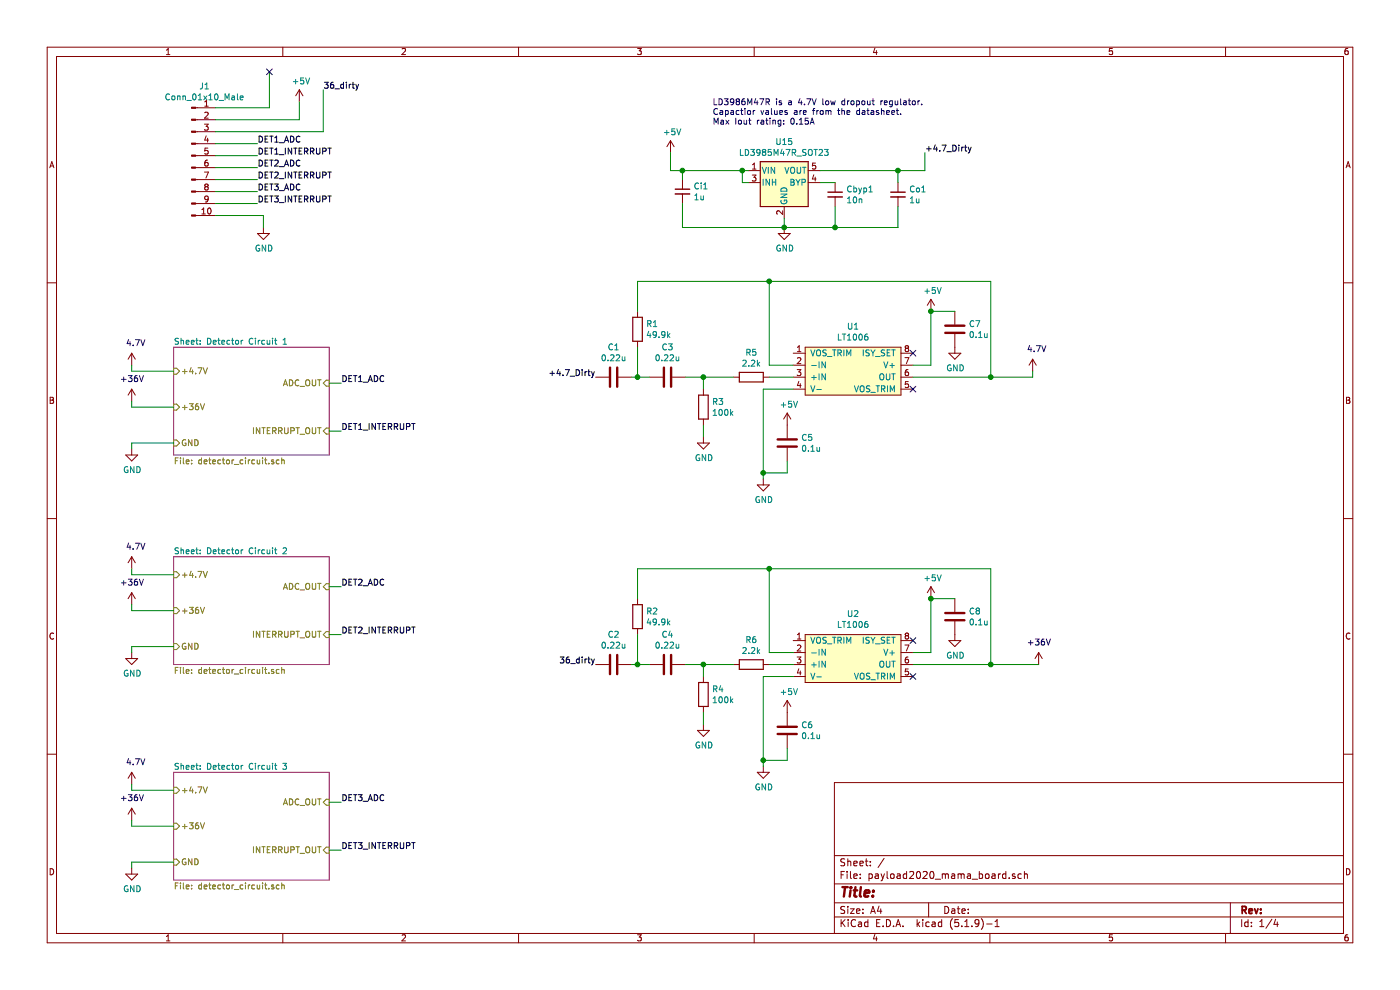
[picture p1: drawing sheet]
EESchema Schematic File Version 4
EELAYER 30 0
EELAYER END
$Descr A4 11693 8268
encoding utf-8
Sheet 1 4
Title ""
Date ""
Rev ""
Comp ""
Comment1 ""
Comment2 ""
Comment3 ""
Comment4 ""
$EndDescr
$Sheet
S 1450 2900 1300 900 
U 609B2504
F0 "Detector Circuit 1" 50
F1 "detector_circuit.sch" 50
F2 "ADC_OUT" I R 2750 3200 50 
F3 "+4.7V" I L 1450 3100 50 
F4 "+36V" I L 1450 3400 50 
F5 "INTERRUPT_OUT" I R 2750 3600 50 
F6 "GND" I L 1450 3700 50 
$EndSheet
$Sheet
S 1450 4650 1300 900 
U 60A2E32E
F0 "Detector Circuit 2" 50
F1 "detector_circuit.sch" 50
F2 "ADC_OUT" I R 2750 4900 50 
F3 "+4.7V" I L 1450 4800 50 
F4 "+36V" I L 1450 5100 50 
F5 "INTERRUPT_OUT" I R 2750 5300 50 
F6 "GND" I L 1450 5400 50 
$EndSheet
$Sheet
S 1450 6450 1300 900 
U 60A2EDF1
F0 "Detector Circuit 3" 50
F1 "detector_circuit.sch" 50
F2 "ADC_OUT" I R 2750 6700 50 
F3 "+4.7V" I L 1450 6600 50 
F4 "+36V" I L 1450 6900 50 
F5 "INTERRUPT_OUT" I R 2750 7100 50 
F6 "GND" I L 1450 7200 50 
$EndSheet
$Comp
L payload2020_custom:LT1006 U1
U 1 1
P 7125 3100
F 0 "U1" H 7125 3475 50  0000 C CNN
F 1 "LT1006" H 7125 3384 50  0000 C CNN
F 2 "" H 6775 3150 50  0001 C CNN
F 3 "" H 6775 3150 50  0001 C CNN
	1    7125 3100
	1    0    0    -1  
$EndComp
$Comp
L Device:R R5
U 1 1
P 6275 3150
F 0 "R5" V 6068 3150 50  0000 C CNN
F 1 "2.2k" V 6159 3150 50  0000 C CNN
F 2 "" V 6205 3150 50  0001 C CNN
F 3 "~" H 6275 3150 50  0001 C CNN
	1    6275 3150
	0    1    1    0   
$EndComp
$Comp
L Device:R R3
U 1 1
P 5875 3400
F 0 "R3" H 5945 3446 50  0000 L CNN
F 1 "100k" H 5945 3355 50  0000 L CNN
F 2 "" V 5805 3400 50  0001 C CNN
F 3 "~" H 5875 3400 50  0001 C CNN
	1    5875 3400
	1    0    0    -1  
$EndComp
$Comp
L Device:C C3
U 1 1
P 5575 3150
F 0 "C3" V 5323 3150 50  0000 C CNN
F 1 "0.22u" V 5414 3150 50  0000 C CNN
F 2 "" H 5613 3000 50  0001 C CNN
F 3 "~" H 5575 3150 50  0001 C CNN
	1    5575 3150
	0    1    1    0   
$EndComp
$Comp
L Device:C C1
U 1 1
P 5125 3150
F 0 "C1" V 4873 3150 50  0000 C CNN
F 1 "0.22u" V 4964 3150 50  0000 C CNN
F 2 "" H 5163 3000 50  0001 C CNN
F 3 "~" H 5125 3150 50  0001 C CNN
	1    5125 3150
	0    1    1    0   
$EndComp
$Comp
L power:GND #PWR012
U 1 1
P 5875 3650
F 0 "#PWR012" H 5875 3400 50  0001 C CNN
F 1 "GND" H 5880 3477 50  0000 C CNN
F 2 "" H 5875 3650 50  0001 C CNN
F 3 "" H 5875 3650 50  0001 C CNN
	1    5875 3650
	1    0    0    -1  
$EndComp
Wire Wire Line
	6625 3150 6425 3150
Wire Wire Line
	6125 3150 5875 3150
Wire Wire Line
	5875 3250 5875 3150
Connection ~ 5875 3150
Wire Wire Line
	5875 3150 5725 3150
Wire Wire Line
	5875 3550 5875 3650
$Comp
L Device:R R1
U 1 1
P 5325 2750
F 0 "R1" H 5395 2796 50  0000 L CNN
F 1 "49.9k" H 5395 2705 50  0000 L CNN
F 2 "" V 5255 2750 50  0001 C CNN
F 3 "~" H 5325 2750 50  0001 C CNN
	1    5325 2750
	1    0    0    -1  
$EndComp
Wire Wire Line
	5275 3150 5325 3150
Wire Wire Line
	5325 2900 5325 3150
Connection ~ 5325 3150
Wire Wire Line
	5325 3150 5425 3150
Wire Wire Line
	5325 2600 5325 2350
Wire Wire Line
	5325 2350 6425 2350
Wire Wire Line
	8275 2350 8275 3150
Wire Wire Line
	8275 3150 7625 3150
Wire Wire Line
	6625 3050 6425 3050
Wire Wire Line
	6425 3050 6425 2350
Connection ~ 6425 2350
Wire Wire Line
	6425 2350 8275 2350
$Comp
L power:GND #PWR014
U 1 1
P 6375 4000
F 0 "#PWR014" H 6375 3750 50  0001 C CNN
F 1 "GND" H 6380 3827 50  0000 C CNN
F 2 "" H 6375 4000 50  0001 C CNN
F 3 "" H 6375 4000 50  0001 C CNN
	1    6375 4000
	1    0    0    -1  
$EndComp
$Comp
L Device:C C5
U 1 1
P 6575 3700
F 0 "C5" H 6690 3746 50  0000 L CNN
F 1 "0.1u" H 6690 3655 50  0000 L CNN
F 2 "" H 6613 3550 50  0001 C CNN
F 3 "~" H 6575 3700 50  0001 C CNN
	1    6575 3700
	1    0    0    -1  
$EndComp
Wire Wire Line
	6625 3250 6375 3250
$Comp
L power:+5V #PWR016
U 1 1
P 6575 3550
F 0 "#PWR016" H 6575 3400 50  0001 C CNN
F 1 "+5V" H 6590 3723 50  0000 C CNN
F 2 "" H 6575 3550 50  0001 C CNN
F 3 "" H 6575 3550 50  0001 C CNN
	1    6575 3550
	1    0    0    -1  
$EndComp
Wire Wire Line
	6375 3250 6375 3950
Wire Wire Line
	6375 3950 6575 3950
Wire Wire Line
	6575 3950 6575 3850
Connection ~ 6375 3950
Wire Wire Line
	6375 3950 6375 4000
$Comp
L power:+5V #PWR018
U 1 1
P 7775 2600
F 0 "#PWR018" H 7775 2450 50  0001 C CNN
F 1 "+5V" H 7790 2773 50  0000 C CNN
F 2 "" H 7775 2600 50  0001 C CNN
F 3 "" H 7775 2600 50  0001 C CNN
	1    7775 2600
	1    0    0    -1  
$EndComp
Wire Wire Line
	7775 3050 7625 3050
$Comp
L Device:C C7
U 1 1
P 7975 2750
F 0 "C7" H 8090 2796 50  0000 L CNN
F 1 "0.1u" H 8090 2705 50  0000 L CNN
F 2 "" H 8013 2600 50  0001 C CNN
F 3 "~" H 7975 2750 50  0001 C CNN
	1    7975 2750
	1    0    0    -1  
$EndComp
$Comp
L power:GND #PWR020
U 1 1
P 7975 2900
F 0 "#PWR020" H 7975 2650 50  0001 C CNN
F 1 "GND" H 7980 2727 50  0000 C CNN
F 2 "" H 7975 2900 50  0001 C CNN
F 3 "" H 7975 2900 50  0001 C CNN
	1    7975 2900
	1    0    0    -1  
$EndComp
Wire Wire Line
	7775 2600 7975 2600
Connection ~ 7775 2600
Wire Wire Line
	7775 2600 7775 3050
NoConn ~ 7625 2950
NoConn ~ 7625 3250
Connection ~ 8275 3150
$Comp
L payload2020_custom:LT1006 U2
U 1 1
P 7125 5500
F 0 "U2" H 7125 5875 50  0000 C CNN
F 1 "LT1006" H 7125 5784 50  0000 C CNN
F 2 "" H 6775 5550 50  0001 C CNN
F 3 "" H 6775 5550 50  0001 C CNN
	1    7125 5500
	1    0    0    -1  
$EndComp
$Comp
L Device:R R6
U 1 1
P 6275 5550
F 0 "R6" V 6068 5550 50  0000 C CNN
F 1 "2.2k" V 6159 5550 50  0000 C CNN
F 2 "" V 6205 5550 50  0001 C CNN
F 3 "~" H 6275 5550 50  0001 C CNN
	1    6275 5550
	0    1    1    0   
$EndComp
$Comp
L Device:R R4
U 1 1
P 5875 5800
F 0 "R4" H 5945 5846 50  0000 L CNN
F 1 "100k" H 5945 5755 50  0000 L CNN
F 2 "" V 5805 5800 50  0001 C CNN
F 3 "~" H 5875 5800 50  0001 C CNN
	1    5875 5800
	1    0    0    -1  
$EndComp
$Comp
L Device:C C4
U 1 1
P 5575 5550
F 0 "C4" V 5323 5550 50  0000 C CNN
F 1 "0.22u" V 5414 5550 50  0000 C CNN
F 2 "" H 5613 5400 50  0001 C CNN
F 3 "~" H 5575 5550 50  0001 C CNN
	1    5575 5550
	0    1    1    0   
$EndComp
$Comp
L Device:C C2
U 1 1
P 5125 5550
F 0 "C2" V 4873 5550 50  0000 C CNN
F 1 "0.22u" V 4964 5550 50  0000 C CNN
F 2 "" H 5163 5400 50  0001 C CNN
F 3 "~" H 5125 5550 50  0001 C CNN
	1    5125 5550
	0    1    1    0   
$EndComp
$Comp
L power:GND #PWR013
U 1 1
P 5875 6050
F 0 "#PWR013" H 5875 5800 50  0001 C CNN
F 1 "GND" H 5880 5877 50  0000 C CNN
F 2 "" H 5875 6050 50  0001 C CNN
F 3 "" H 5875 6050 50  0001 C CNN
	1    5875 6050
	1    0    0    -1  
$EndComp
Wire Wire Line
	6625 5550 6425 5550
Wire Wire Line
	6125 5550 5875 5550
Wire Wire Line
	5875 5650 5875 5550
Connection ~ 5875 5550
Wire Wire Line
	5875 5550 5725 5550
Wire Wire Line
	5875 5950 5875 6050
$Comp
L Device:R R2
U 1 1
P 5325 5150
F 0 "R2" H 5395 5196 50  0000 L CNN
F 1 "49.9k" H 5395 5105 50  0000 L CNN
F 2 "" V 5255 5150 50  0001 C CNN
F 3 "~" H 5325 5150 50  0001 C CNN
	1    5325 5150
	1    0    0    -1  
$EndComp
Wire Wire Line
	5275 5550 5325 5550
Wire Wire Line
	5325 5300 5325 5550
Connection ~ 5325 5550
Wire Wire Line
	5325 5550 5425 5550
Wire Wire Line
	5325 5000 5325 4750
Wire Wire Line
	5325 4750 6425 4750
Wire Wire Line
	8275 4750 8275 5550
Wire Wire Line
	8275 5550 7625 5550
Wire Wire Line
	6625 5450 6425 5450
Wire Wire Line
	6425 5450 6425 4750
Connection ~ 6425 4750
Wire Wire Line
	6425 4750 8275 4750
$Comp
L power:GND #PWR015
U 1 1
P 6375 6400
F 0 "#PWR015" H 6375 6150 50  0001 C CNN
F 1 "GND" H 6380 6227 50  0000 C CNN
F 2 "" H 6375 6400 50  0001 C CNN
F 3 "" H 6375 6400 50  0001 C CNN
	1    6375 6400
	1    0    0    -1  
$EndComp
$Comp
L Device:C C6
U 1 1
P 6575 6100
F 0 "C6" H 6690 6146 50  0000 L CNN
F 1 "0.1u" H 6690 6055 50  0000 L CNN
F 2 "" H 6613 5950 50  0001 C CNN
F 3 "~" H 6575 6100 50  0001 C CNN
	1    6575 6100
	1    0    0    -1  
$EndComp
Wire Wire Line
	6625 5650 6375 5650
$Comp
L power:+5V #PWR017
U 1 1
P 6575 5950
F 0 "#PWR017" H 6575 5800 50  0001 C CNN
F 1 "+5V" H 6590 6123 50  0000 C CNN
F 2 "" H 6575 5950 50  0001 C CNN
F 3 "" H 6575 5950 50  0001 C CNN
	1    6575 5950
	1    0    0    -1  
$EndComp
Wire Wire Line
	6375 5650 6375 6350
Wire Wire Line
	6375 6350 6575 6350
Wire Wire Line
	6575 6350 6575 6250
Connection ~ 6375 6350
Wire Wire Line
	6375 6350 6375 6400
$Comp
L power:+5V #PWR019
U 1 1
P 7775 5000
F 0 "#PWR019" H 7775 4850 50  0001 C CNN
F 1 "+5V" H 7790 5173 50  0000 C CNN
F 2 "" H 7775 5000 50  0001 C CNN
F 3 "" H 7775 5000 50  0001 C CNN
	1    7775 5000
	1    0    0    -1  
$EndComp
Wire Wire Line
	7775 5450 7625 5450
$Comp
L Device:C C8
U 1 1
P 7975 5150
F 0 "C8" H 8090 5196 50  0000 L CNN
F 1 "0.1u" H 8090 5105 50  0000 L CNN
F 2 "" H 8013 5000 50  0001 C CNN
F 3 "~" H 7975 5150 50  0001 C CNN
	1    7975 5150
	1    0    0    -1  
$EndComp
$Comp
L power:GND #PWR021
U 1 1
P 7975 5300
F 0 "#PWR021" H 7975 5050 50  0001 C CNN
F 1 "GND" H 7980 5127 50  0000 C CNN
F 2 "" H 7975 5300 50  0001 C CNN
F 3 "" H 7975 5300 50  0001 C CNN
	1    7975 5300
	1    0    0    -1  
$EndComp
Wire Wire Line
	7775 5000 7975 5000
Connection ~ 7775 5000
Wire Wire Line
	7775 5000 7775 5450
NoConn ~ 7625 5350
NoConn ~ 7625 5650
Connection ~ 8275 5550
Wire Wire Line
	1800 900  2250 900 
Wire Wire Line
	2500 1000 1800 1000
$Comp
L power:GND #PWR010
U 1 1
P 2200 1900
F 0 "#PWR010" H 2200 1650 50  0001 C CNN
F 1 "GND" H 2205 1727 50  0000 C CNN
F 2 "" H 2200 1900 50  0001 C CNN
F 3 "" H 2200 1900 50  0001 C CNN
	1    2200 1900
	1    0    0    -1  
$EndComp
Wire Wire Line
	1800 1800 2200 1800
Wire Wire Line
	2200 1800 2200 1900
Text Label 2150 1200 0    50   ~ 0
DET1_ADC
Text Label 2150 1300 0    50   ~ 0
DET1_INTERRUPT
Text Label 2150 1400 0    50   ~ 0
DET2_ADC
Text Label 2150 1500 0    50   ~ 0
DET2_INTERRUPT
Text Label 2150 1600 0    50   ~ 0
DET3_ADC
Text Label 2150 1700 0    50   ~ 0
DET3_INTERRUPT
Wire Wire Line
	2150 1200 1800 1200
Wire Wire Line
	2150 1300 1800 1300
Wire Wire Line
	2150 1400 1800 1400
Wire Wire Line
	2150 1500 1800 1500
Wire Wire Line
	2150 1600 1800 1600
Wire Wire Line
	2150 1700 1800 1700
$Comp
L Connector:Conn_01x10_Male J1
U 1 1
P 1600 1300
F 0 "J1" H 1708 1881 50  0000 C CNN
F 1 "Conn_01x10_Male" H 1708 1790 50  0000 C CNN
F 2 "" H 1600 1300 50  0001 C CNN
F 3 "~" H 1600 1300 50  0001 C CNN
	1    1600 1300
	1    0    0    -1  
$EndComp
Text Label 2700 750  0    50   ~ 0
36_dirty
$Comp
L power:+5VP #PWR022
U 1 1
P 8625 3100
F 0 "#PWR022" H 8625 2950 50  0001 C CNN
F 1 "+5VP" H 8640 3273 50  0001 C CNN
F 2 "" H 8625 3100 50  0001 C CNN
F 3 "" H 8625 3100 50  0001 C CNN
	1    8625 3100
	1    0    0    -1  
$EndComp
Wire Wire Line
	8625 3150 8625 3100
Text Notes 8575 2950 0    50   ~ 0
4.7V
Wire Wire Line
	8275 3150 8625 3150
Wire Wire Line
	1800 1100 2700 1100
Wire Wire Line
	2700 1100 2700 750 
Wire Wire Line
	2250 600  2250 900 
Wire Wire Line
	2500 850  2500 1000
$Comp
L power:+5V #PWR011
U 1 1
P 2500 850
F 0 "#PWR011" H 2500 700 50  0001 C CNN
F 1 "+5V" H 2515 1023 50  0000 C CNN
F 2 "" H 2500 850 50  0001 C CNN
F 3 "" H 2500 850 50  0001 C CNN
	1    2500 850 
	1    0    0    -1  
$EndComp
Text Label 4975 3150 2    50   ~ 0
+4.7_Dirty
Text Label 4975 5550 2    50   ~ 0
36_dirty
$Comp
L power:+3.3VA #PWR023
U 1 1
P 8675 5550
F 0 "#PWR023" H 8675 5400 50  0001 C CNN
F 1 "+3.3VA" H 8690 5723 50  0001 C CNN
F 2 "" H 8675 5550 50  0001 C CNN
F 3 "" H 8675 5550 50  0001 C CNN
	1    8675 5550
	1    0    0    -1  
$EndComp
Wire Wire Line
	8275 5550 8675 5550
Text Notes 8575 5400 0    50   ~ 0
+36V
Text Label 2850 3200 0    50   ~ 0
DET1_ADC
Text Label 2850 3600 0    50   ~ 0
DET1_INTERRUPT
$Comp
L power:+5VP #PWR01
U 1 1
P 1100 3050
F 0 "#PWR01" H 1100 2900 50  0001 C CNN
F 1 "+5VP" H 1115 3223 50  0001 C CNN
F 2 "" H 1100 3050 50  0001 C CNN
F 3 "" H 1100 3050 50  0001 C CNN
	1    1100 3050
	1    0    0    -1  
$EndComp
Wire Wire Line
	1100 3100 1100 3050
Text Notes 1050 2900 0    50   ~ 0
4.7V
Wire Wire Line
	1100 3100 1450 3100
$Comp
L power:+3.3VA #PWR02
U 1 1
P 1100 3350
F 0 "#PWR02" H 1100 3200 50  0001 C CNN
F 1 "+3.3VA" H 1115 3523 50  0001 C CNN
F 2 "" H 1100 3350 50  0001 C CNN
F 3 "" H 1100 3350 50  0001 C CNN
	1    1100 3350
	1    0    0    -1  
$EndComp
Text Notes 1000 3200 0    50   ~ 0
+36V
Wire Wire Line
	1100 3350 1100 3400
Wire Wire Line
	1100 3400 1450 3400
$Comp
L power:GND #PWR03
U 1 1
P 1100 3750
F 0 "#PWR03" H 1100 3500 50  0001 C CNN
F 1 "GND" H 1105 3577 50  0000 C CNN
F 2 "" H 1100 3750 50  0001 C CNN
F 3 "" H 1100 3750 50  0001 C CNN
	1    1100 3750
	1    0    0    -1  
$EndComp
Wire Wire Line
	1450 3700 1100 3700
Wire Wire Line
	1100 3700 1100 3750
$Comp
L power:+5VP #PWR04
U 1 1
P 1100 4750
F 0 "#PWR04" H 1100 4600 50  0001 C CNN
F 1 "+5VP" H 1115 4923 50  0001 C CNN
F 2 "" H 1100 4750 50  0001 C CNN
F 3 "" H 1100 4750 50  0001 C CNN
	1    1100 4750
	1    0    0    -1  
$EndComp
Wire Wire Line
	1100 4800 1100 4750
Text Notes 1050 4600 0    50   ~ 0
4.7V
Wire Wire Line
	1100 4800 1450 4800
$Comp
L power:+3.3VA #PWR05
U 1 1
P 1100 5050
F 0 "#PWR05" H 1100 4900 50  0001 C CNN
F 1 "+3.3VA" H 1115 5223 50  0001 C CNN
F 2 "" H 1100 5050 50  0001 C CNN
F 3 "" H 1100 5050 50  0001 C CNN
	1    1100 5050
	1    0    0    -1  
$EndComp
Text Notes 1000 4900 0    50   ~ 0
+36V
Wire Wire Line
	1100 5050 1100 5100
Wire Wire Line
	1100 5100 1450 5100
$Comp
L power:GND #PWR06
U 1 1
P 1100 5450
F 0 "#PWR06" H 1100 5200 50  0001 C CNN
F 1 "GND" H 1105 5277 50  0000 C CNN
F 2 "" H 1100 5450 50  0001 C CNN
F 3 "" H 1100 5450 50  0001 C CNN
	1    1100 5450
	1    0    0    -1  
$EndComp
Wire Wire Line
	1450 5400 1100 5400
Wire Wire Line
	1100 5400 1100 5450
$Comp
L power:+5VP #PWR07
U 1 1
P 1100 6550
F 0 "#PWR07" H 1100 6400 50  0001 C CNN
F 1 "+5VP" H 1115 6723 50  0001 C CNN
F 2 "" H 1100 6550 50  0001 C CNN
F 3 "" H 1100 6550 50  0001 C CNN
	1    1100 6550
	1    0    0    -1  
$EndComp
Wire Wire Line
	1100 6600 1100 6550
Text Notes 1050 6400 0    50   ~ 0
4.7V
Wire Wire Line
	1100 6600 1450 6600
$Comp
L power:+3.3VA #PWR08
U 1 1
P 1100 6850
F 0 "#PWR08" H 1100 6700 50  0001 C CNN
F 1 "+3.3VA" H 1115 7023 50  0001 C CNN
F 2 "" H 1100 6850 50  0001 C CNN
F 3 "" H 1100 6850 50  0001 C CNN
	1    1100 6850
	1    0    0    -1  
$EndComp
Text Notes 1000 6700 0    50   ~ 0
+36V
Wire Wire Line
	1100 6850 1100 6900
Wire Wire Line
	1100 6900 1450 6900
$Comp
L power:GND #PWR09
U 1 1
P 1100 7250
F 0 "#PWR09" H 1100 7000 50  0001 C CNN
F 1 "GND" H 1105 7077 50  0000 C CNN
F 2 "" H 1100 7250 50  0001 C CNN
F 3 "" H 1100 7250 50  0001 C CNN
	1    1100 7250
	1    0    0    -1  
$EndComp
Wire Wire Line
	1450 7200 1100 7200
Wire Wire Line
	1100 7200 1100 7250
Wire Wire Line
	2850 3200 2750 3200
Wire Wire Line
	2850 3600 2750 3600
Text Label 2850 4900 0    50   ~ 0
DET2_ADC
Text Label 2850 5300 0    50   ~ 0
DET2_INTERRUPT
Wire Wire Line
	2850 4900 2750 4900
Wire Wire Line
	2850 5300 2750 5300
Text Label 2850 6700 0    50   ~ 0
DET3_ADC
Text Label 2850 7100 0    50   ~ 0
DET3_INTERRUPT
Wire Wire Line
	2850 6700 2750 6700
Wire Wire Line
	2850 7100 2750 7100
$Comp
L Regulator_Linear:LD3985M47R_SOT23 U15
U 1 1
P 6550 1525
F 0 "U15" H 6550 1867 50  0000 C CNN
F 1 "LD3985M47R_SOT23" H 6550 1776 50  0000 C CNN
F 2 "Package_TO_SOT_SMD:SOT-23-5" H 6550 1850 50  0001 C CIN
F 3 "http://www.st.com/internet/com/TECHNICAL_RESOURCES/TECHNICAL_LITERATURE/DATASHEET/CD00003395.pdf" H 6550 1525 50  0001 C CNN
	1    6550 1525
	1    0    0    -1  
$EndComp
Wire Wire Line
	5600 1275 5600 1425
Wire Wire Line
	5600 1425 5700 1425
$Comp
L power:+5V #PWR086
U 1 1
P 5600 1275
F 0 "#PWR086" H 5600 1125 50  0001 C CNN
F 1 "+5V" H 5615 1448 50  0000 C CNN
F 2 "" H 5600 1275 50  0001 C CNN
F 3 "" H 5600 1275 50  0001 C CNN
	1    5600 1275
	1    0    0    -1  
$EndComp
$Comp
L Device:C_Small Ci1
U 1 1
P 5700 1600
F 0 "Ci1" H 5792 1646 50  0000 L CNN
F 1 "1u" H 5792 1555 50  0000 L CNN
F 2 "" H 5700 1600 50  0001 C CNN
F 3 "~" H 5700 1600 50  0001 C CNN
	1    5700 1600
	1    0    0    -1  
$EndComp
$Comp
L Device:C_Small Cbyp1
U 1 1
P 6975 1625
F 0 "Cbyp1" H 7067 1671 50  0000 L CNN
F 1 "10n" H 7067 1580 50  0000 L CNN
F 2 "" H 6975 1625 50  0001 C CNN
F 3 "~" H 6975 1625 50  0001 C CNN
	1    6975 1625
	1    0    0    -1  
$EndComp
$Comp
L Device:C_Small Co1
U 1 1
P 7500 1625
F 0 "Co1" H 7592 1671 50  0000 L CNN
F 1 "1u" H 7592 1580 50  0000 L CNN
F 2 "" H 7500 1625 50  0001 C CNN
F 3 "~" H 7500 1625 50  0001 C CNN
	1    7500 1625
	1    0    0    -1  
$EndComp
Wire Wire Line
	5700 1425 5700 1500
Connection ~ 5700 1425
Wire Wire Line
	5700 1425 6200 1425
Wire Wire Line
	5700 1700 5700 1900
Wire Wire Line
	5700 1900 6550 1900
Wire Wire Line
	6550 1900 6550 1825
Wire Wire Line
	6975 1725 6975 1900
Connection ~ 6550 1900
Wire Wire Line
	6850 1525 6975 1525
Wire Wire Line
	6850 1425 7500 1425
Wire Wire Line
	7500 1425 7500 1525
Wire Wire Line
	7500 1725 7500 1900
Wire Wire Line
	6550 1900 6975 1900
Connection ~ 6975 1900
Wire Wire Line
	6975 1900 7500 1900
Wire Wire Line
	7500 1425 7725 1425
Wire Wire Line
	7725 1425 7725 1275
Connection ~ 7500 1425
Text Label 7725 1275 0    50   ~ 0
+4.7_Dirty
Text Notes 5950 1050 0    50   ~ 0
LD3986M47R is a 4.7V low dropout regulator.\nCapactior values are from the datasheet.\nMax Iout rating: 0.15A
$Comp
L power:GND #PWR?
U 1 1
P 6550 1900
F 0 "#PWR?" H 6550 1650 50  0001 C CNN
F 1 "GND" H 6555 1727 50  0000 C CNN
F 2 "" H 6550 1900 50  0001 C CNN
F 3 "" H 6550 1900 50  0001 C CNN
	1    6550 1900
	1    0    0    -1  
$EndComp
Wire Wire Line
	6200 1425 6200 1525
Wire Wire Line
	6200 1525 6250 1525
Connection ~ 6200 1425
Wire Wire Line
	6200 1425 6250 1425
NoConn ~ 2250 600 
$EndSCHEMATC
